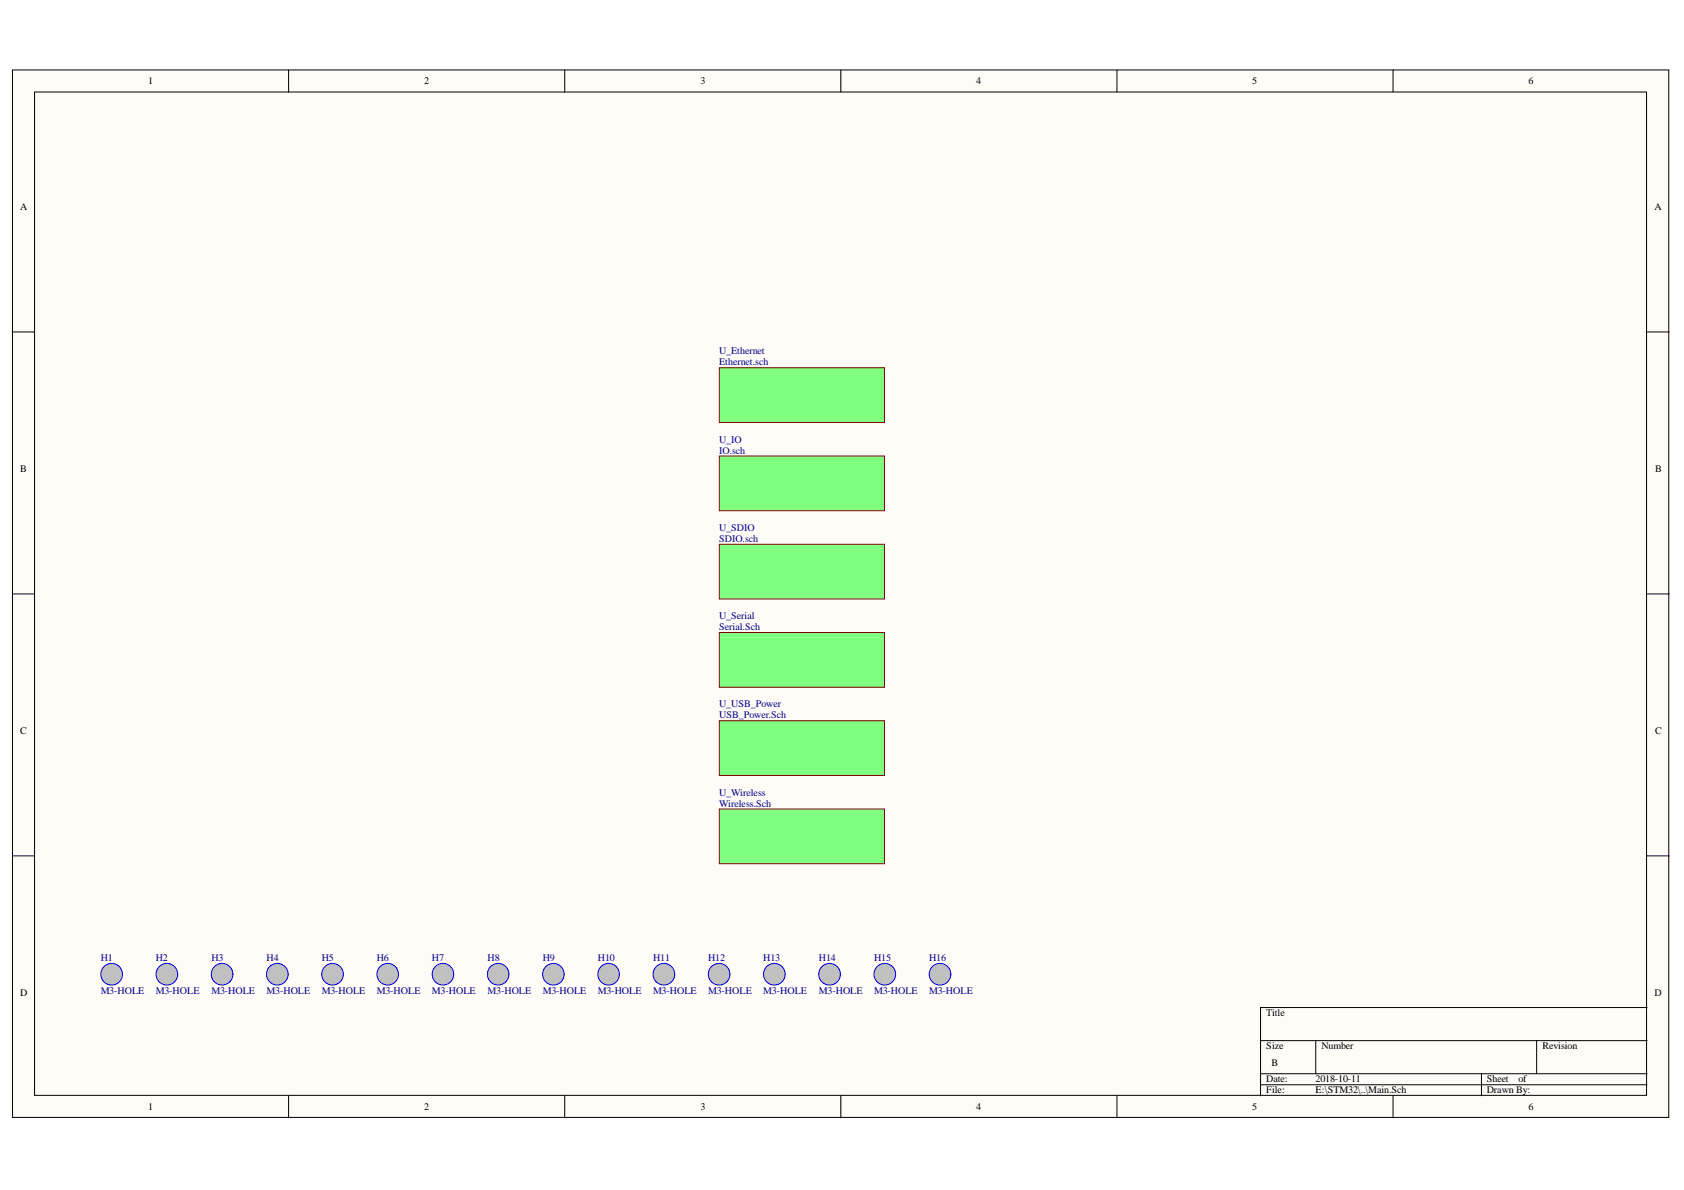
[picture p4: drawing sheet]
<svg xmlns="http://www.w3.org/2000/svg" width="297mm" height="210mm" viewBox="0 0 297 210" stroke-linecap="round" stroke-linejoin="round" font-family="sans-serif">
<g fill="#fffcf8" stroke="#000" stroke-width=".18">
<path d="M2.2 12.3h292.2v184.8h-292.2z"/>
<path d="M6.1 16.2h284.3v177h-284.3z"/>
</g>
<g fill="none" stroke="#000" stroke-width=".18">
<path d="M50.9 12.3v3.9M99.6 12.3v3.9M148.3 12.3v3.9M197 12.3v3.9M245.7 12.3v3.9M2.2 58.5h3.9M290.5 58.5h3.9M2.2 104.8h3.9M290.5 104.8h3.9M2.2 151h3.9M290.5 151h3.9M290.5 177.7h-68.2v15.6"/>
<path d="M50.9 193.3v3.9M99.6 193.3v3.9M148.3 193.3v3.9M197 193.3v3.9M222.3 183.6h68.2M222.3 189.4h68.2M222.3 191.3h68.2M232.1 183.6v5.8M245.7 193.3v3.9M261.3 189.4v3.9M271.1 183.6v5.8"/>
</g>
<g fill="#80ff80" stroke="#800000" stroke-width=".18">
<path d="M126.9 64.9h29.1v9.6h-29.1z"/>
<path d="M126.9 80.4h29.1v9.7h-29.1z"/>
<path d="M126.9 96h29.1v9.7h-29.1z"/>
<path d="M126.9 111.6h29.1v9.6h-29.1z"/>
<path d="M126.9 127.1h29.1v9.7h-29.1z"/>
<path d="M126.9 142.7h29.1v9.6h-29.1z"/>
</g>
<g fill="#c0c0c0" stroke="#00f" stroke-width=".18">
<circle cx="19.7" cy="171.8" r="1.91"/>
<circle cx="29.4" cy="171.8" r="1.91"/>
<circle cx="39.2" cy="171.8" r="1.91"/>
<circle cx="48.9" cy="171.8" r="1.91"/>
<circle cx="58.7" cy="171.8" r="1.91"/>
<circle cx="68.4" cy="171.8" r="1.9"/>
<circle cx="78.1" cy="171.8" r="1.9"/>
<circle cx="87.9" cy="171.8" r="1.9"/>
<circle cx="97.6" cy="171.8" r="1.9"/>
<circle cx="107.3" cy="171.8" r="1.9"/>
<circle cx="117.1" cy="171.8" r="1.91"/>
<circle cx="126.8" cy="171.8" r="1.91"/>
<circle cx="136.6" cy="171.8" r="1.91"/>
<circle cx="146.3" cy="171.8" r="1.91"/>
<circle cx="156.1" cy="171.8" r="1.91"/>
<circle cx="165.8" cy="171.8" r="1.91"/>
</g>
<g font-size="1.8">
<text x="26.1" y="14.9">1</text>
<text x="74.8" y="14.9">2</text>
<text x="123.6" y="14.9">3</text>
<text x="172.2" y="14.9">4</text>
<text x="220.9" y="14.9">5</text>
<text x="269.6" y="14.9">6</text>
<text x="3.6" y="37">A</text>
<text x="291.9" y="37">A</text>
<text x="3.6" y="83.2">B</text>
<text x="291.9" y="83.2">B</text>
<text x="3.6" y="129.4">C</text>
<text x="291.9" y="129.4">C</text>
<text x="3.6" y="175.6">D</text>
<text x="223.4" y="179.3">Title</text>
<text x="291.9" y="175.6">D</text>
<text x="223.4" y="185.1">Size</text>
<text x="233.1" y="185.1">Number</text>
<text x="272.1" y="185.1">Revision</text>
<text x="223.4" y="190.9">Date:</text>
<text x="224.3" y="188.1">B</text>
<text x="232.1" y="190.9">2018-10-11</text>
<text x="262.3" y="190.9">Sheet</text>
<text x="267.8" y="190.9">of</text>
<text x="26.1" y="195.8">1</text>
<text x="74.8" y="195.8">2</text>
<text x="123.6" y="195.8">3</text>
<text x="172.2" y="195.8">4</text>
<text x="220.9" y="195.8">5</text>
<text x="223.4" y="192.9">File:</text>
<text x="232.1" y="192.9">E:\STM32\..\Main.Sch</text>
<text x="262.3" y="192.9">Drawn By:</text>
<text x="269.6" y="195.8">6</text>
</g>
<g font-size="1.8" fill="#000080">
<text x="126.9" y="62.5">U_Ethernet</text>
<text x="126.9" y="64.5">Ethernet.sch</text>
<text x="126.9" y="78.1">U_IO</text>
<text x="126.9" y="80.1">IO.sch</text>
<text x="126.9" y="93.7">U_SDIO</text>
<text x="126.9" y="95.6">SDIO.sch</text>
<text x="126.9" y="109.2">U_Serial</text>
<text x="126.9" y="111.2">Serial.Sch</text>
<text x="126.9" y="124.8">U_USB_Power</text>
<text x="126.9" y="126.7">USB_Power.Sch</text>
<text x="126.9" y="140.4">U_Wireless</text>
<text x="126.9" y="142.4">Wireless.Sch</text>
<text x="17.8" y="169.6">H1</text>
<text x="27.5" y="169.6">H2</text>
<text x="37.3" y="169.6">H3</text>
<text x="47" y="169.6">H4</text>
<text x="56.7" y="169.6">H5</text>
<text x="66.5" y="169.6">H6</text>
<text x="76.2" y="169.6">H7</text>
<text x="86" y="169.6">H8</text>
<text x="95.7" y="169.6">H9</text>
<text x="105.5" y="169.6">H10</text>
<text x="115.2" y="169.6">H11</text>
<text x="124.9" y="169.6">H12</text>
<text x="134.6" y="169.6">H13</text>
<text x="144.4" y="169.6">H14</text>
<text x="154.2" y="169.6">H15</text>
<text x="163.9" y="169.6">H16</text>
<text x="17.8" y="175.4">M3-HOLE</text>
<text x="27.5" y="175.4">M3-HOLE</text>
<text x="37.3" y="175.4">M3-HOLE</text>
<text x="47" y="175.4">M3-HOLE</text>
<text x="56.7" y="175.4">M3-HOLE</text>
<text x="66.5" y="175.4">M3-HOLE</text>
<text x="76.2" y="175.4">M3-HOLE</text>
<text x="86" y="175.4">M3-HOLE</text>
<text x="95.7" y="175.4">M3-HOLE</text>
<text x="105.5" y="175.4">M3-HOLE</text>
<text x="115.2" y="175.4">M3-HOLE</text>
<text x="124.9" y="175.4">M3-HOLE</text>
<text x="134.6" y="175.4">M3-HOLE</text>
<text x="144.4" y="175.4">M3-HOLE</text>
<text x="154.2" y="175.4">M3-HOLE</text>
<text x="163.9" y="175.4">M3-HOLE</text>
</g>
</svg>
